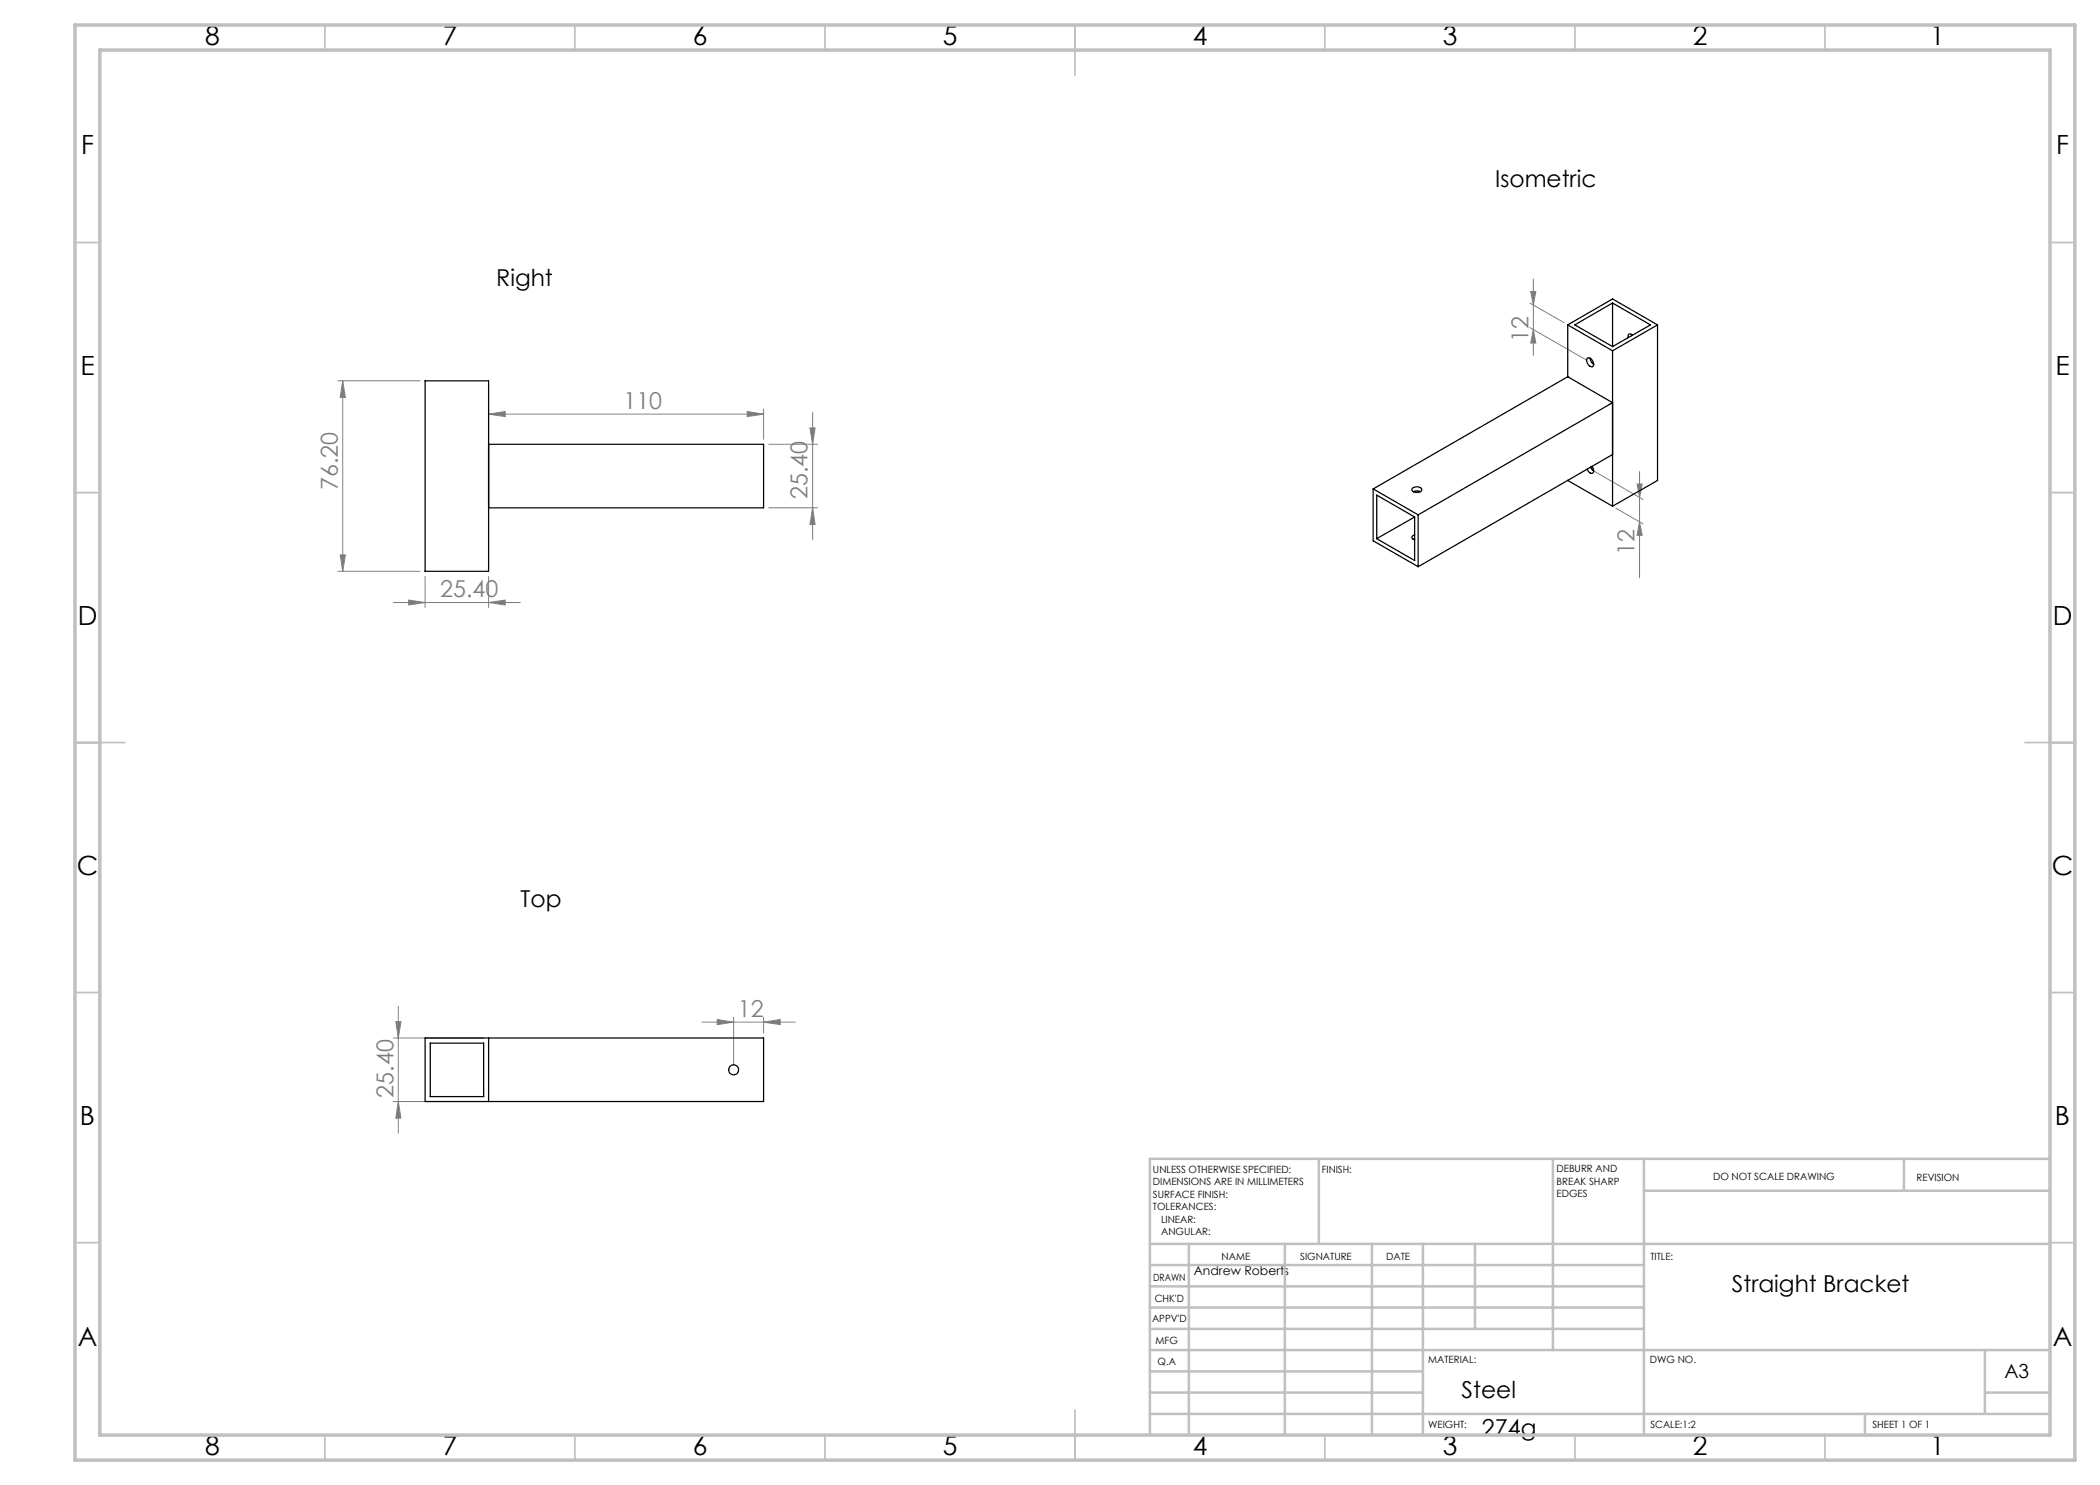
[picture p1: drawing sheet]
<svg xmlns="http://www.w3.org/2000/svg" width="420mm" height="297mm" viewBox="0 0 420 297" stroke-linecap="round" stroke-linejoin="round" font-family="sans-serif">
<g fill="none" stroke="#808080" stroke-width=".2">
<path d="M306.1 58.3h1.1l-.5 2.7zM306.7 55.8v15.3M67.6 76.2h16.4M68.5 76.2v38.1M68.5 76.2l.6 3.3h-1zM306 65.5l11.3 6.5M306 60.6l6.8 4M306.7 65.9l.5 2.7h-1.1zM97.7 82.8l3.3-.5v1zM97.7 81.8v6.1M97.7 82.8h55M149.4 82.3l3.3 .5-3.3 .5z"/>
<path d="M152.7 81.8v6.1M153.7 88.9h9.8M162 85.6h1l-.5 3.3zM162.5 82.5v25.4M318.7 94.2l9.9 5.7M327.4 96.8h1l-.5 2.7zM327.9 94.3v21.3M67.6 114.3h16.4M68.1 111h1l-.6 3.3zM85 115.3v6.2M97.7 115.3v6.2M153.7 101.6h9.8"/>
<path d="M162.5 101.6l.5 3.3h-1zM323.2 101.7l5.4 3.1M327.9 104.4l.5 2.7h-1zM78.7 120.5h25.4M81.7 120l3.3 .5-3.3 .5zM97.7 120.5l3.3-.5v1zM78.7 207.6h18M79.2 204.3h1l-.5 3.3zM79.7 201.3v25.4M140.4 204.4h18.7M143.4 203.9l3.3 .5-3.3 .5zM146.7 203.4v9.6"/>
<path d="M152.7 204.4l3.3-.5v1zM152.7 203.4v3.2M78.7 220.3h18M79.7 220.3l.5 3.3h-1z"/>
</g>
<g fill="none" stroke="#c0c0c0" stroke-width=".35">
<path d="M65 5v5M115 5v5M165 5v5M215 5v10M265 5v5M315 5v5M365 5v5M15 48.5h5M410 48.5h5M15 98.5h5M410 98.5h5M15 148.5h10"/>
<path d="M405 148.5h10M15 198.5h5M410 198.5h5M15 248.5h5M410 248.5h5M65 287v5M115 287v5M165 287v5M215 282v10M265 287v5M315 287v5M365 287v5"/>
</g>
<g fill="none" stroke="#c0c0c0" stroke-width=".5">
<path d="M263.8 231.8v17M310.6 231.8v38.2M328.8 231.8v55.2M328.8 238.2h81.2M380.8 231.8v6.4M410 231.8h-180v55.2M230 248.8h180M230 257.3h98.8M230 253h98.8M237.8 248.8v38.2M257 248.8v38.2M274.4 248.8v38.2"/>
<path d="M284.6 248.8v38.2M295 248.8v17M230 265.8h98.8M230 261.5h98.8M230 278.5h54.6M230 274.3h54.6M230 270h180M397 278.5h13M397 270v12.8M230 282.8h180M373 282.8v4.2"/>
</g>
<path d="M15 5h400v287h-400zM20 10h390v277h-390z" fill="none" stroke="#c0c0c0" stroke-width=".7"/>
<g fill="#808080">
<path d="M149.4 82.3l3.3 .5-3.3 .5zM97.7 82.8l3.3-.5v1zM97.7 120.5l3.3-.5v1zM81.7 120l3.3 .5-3.3 .5z"/>
<path d="M143.4 203.9l3.3 .5-3.3 .5zM152.7 204.4l3.3-.5v1z"/>
<path d="M68.1 111h1l-.6 3.3zM68.5 76.2l.6 3.3h-1zM306.7 65.9l.5 2.7h-1.1zM306.1 58.3h1.1l-.5 2.7z"/>
<path d="M162 85.6h1l-.5 3.3zM162.5 101.6l.5 3.3h-1zM79.2 204.3h1l-.5 3.3zM79.7 220.3l.5 3.3h-1zM327.4 96.8h1l-.5 2.7zM327.9 104.4l.5 2.7h-1z"/>
</g>
<g fill="none" stroke="#000" stroke-width=".25">
<path d="M85 76.2h12.7v38.1h-12.7zM313.5 65l9-5.2 9 5.2M313.5 65l9 5.2M313.5 65v10.3M313.5 75.3l9 5.2-38.9 22.5M313.5 75.3l-38.9 22.5M317.5 71.6a1.14 1.14 0 0 1 1.1 1.7 1.14 1.14 0 0 1-1.1-1.7zM318 71.6l.2 .7 .5 .6M322.5 60.6l7.6 4.4-7.6 4.3M322.5 60.6l-7.5 4.4 7.5 4.3M322.5 60.6v8.7M322.5 70.2v31"/>
<path d="M326.3 66.9v.2M326.5 67a.51 .51 0 0 0-.7-.2 .51 .51 0 0 0-.2 .8M331.5 65l-9 5.2M331.5 65v31.1l-9 5.1M97.7 88.9h55v12.7h-55M274.6 97.8l9 5.2M274.6 97.8v10.4l9 5.1M282.4 97.7a1.2 1.2 0 0 1 2 .3 1.18 1.18 0 0 1-2-.1zM282.7 98.4l.6-.2 .8 .2M313.5 96.1l9 5.1M318.1 93.4l.6 .8M318.4 93.3a.91 .91 0 0 1 0 1.4l-.6-.3-.4-.6"/>
<path d="M318.7 93.9l-.2 .1M322.5 90.9l-38.9 22.4M282.7 107.9l.2 .1M282.9 107h-.1a.43 .43 0 0 0-.4 .4 .43 .43 0 0 0 .3 .5M282.9 107.8l-.2 .1M282.9 103.4v8.7l-7.6-4.4M282.9 103.4l-7.6-4.4v8.7M282.9 103.4l-7.6 4.3M283.6 103v10.3M85 207.6h67.7v12.7h-67.7zM86 208.6h10.7v10.7h-10.7zM97.7 207.6v12.7"/>
<circle cx="146.7" cy="214" r=".99"/>
</g>
<g font-size="5.3">
<text x="41" y="9">8</text>
<text x="88.5" y="9">7</text>
<text x="138.5" y="9">6</text>
<text x="188.5" y="9">5</text>
<text x="238.5" y="9">4</text>
<text x="288.5" y="9">3</text>
<text x="338.5" y="9">2</text>
<text x="386" y="9">1</text>
<text x="16.2" y="30.7">F</text>
<text x="411.2" y="30.7">F</text>
<text x="16.1" y="75">E</text>
<text x="411.1" y="75">E</text>
<text x="15.5" y="125">D</text>
<text x="410.5" y="125">D</text>
<text x="15.4" y="175">C</text>
<text x="410.4" y="175">C</text>
<text x="16" y="225">B</text>
<text x="411" y="225">B</text>
<text x="15.5" y="269.2">A</text>
<text x="410.5" y="269.2">A</text>
<text x="41" y="291">8</text>
<text x="88.5" y="291">7</text>
<text x="138.5" y="291">6</text>
<text x="188.5" y="291">5</text>
<text x="238.5" y="291">4</text>
<text x="288.5" y="291">3</text>
<text x="338.5" y="291">2</text>
<text x="386" y="291">1</text>
</g>
<g font-size="4.7">
<text x="299" y="37.3">Isometric</text>
<text x="99.2" y="57.2">Right</text>
<text x="104.1" y="181.5">Top</text>
<text x="346.4" y="258.5">Straight Bracket</text>
<text x="292.3" y="279.5">Steel</text>
<text x="296.4" y="287.2">274g</text>
</g>
<g font-size="4.7" fill="#808080">
<text x="305.7" y="68.4" transform="rotate(-90 305.7 68.4)">12</text>
<text x="124.7" y="81.8">110</text>
<text x="67.6" y="98" transform="rotate(-90 67.6 98)">76.20</text>
<text x="161.5" y="99.8" transform="rotate(-90 161.5 99.8)">25.40</text>
<text x="326.9" y="111" transform="rotate(-90 326.9 111)">12</text>
<text x="88" y="119.5">25.40</text>
<text x="147.6" y="203.4">12</text>
<text x="78.7" y="219.5" transform="rotate(-90 78.7 219.5)">25.40</text>
</g>
<text font-size="3.9" x="400.9" y="275.5">A3</text>
<text font-size="2.5" x="238.8" y="255">Andrew Roberts</text>
<g font-size="2">
<text x="230.6" y="234.6">UNLESS OTHERWISE SPECIFIED:</text>
<text x="230.6" y="237.1">DIMENSIONS ARE IN MILLIMETERS</text>
<text x="230.6" y="239.6">SURFACE FINISH:</text>
<text x="264.4" y="234.6">FINISH:</text>
<text x="311.3" y="234.5">DEBURR AND</text>
<text x="311.3" y="237">BREAK SHARP</text>
<text x="311.3" y="239.5">EDGES</text>
<text x="342.6" y="236">DO NOT SCALE DRAWING</text>
<text x="383.3" y="236.2">REVISION</text>
<text x="230.6" y="242.1">TOLERANCES:</text>
<text x="232.2" y="244.6">LINEAR:</text>
<text x="232.2" y="247.1">ANGULAR:</text>
<text x="244.3" y="252">NAME</text>
<text x="260" y="251.9">SIGNATURE</text>
<text x="277.2" y="251.9">DATE</text>
<text x="330.1" y="251.9">TITLE:</text>
<text x="230.6" y="256.1">DRAWN</text>
<text x="230.9" y="260.3">CHK'D</text>
<text x="230.4" y="264.4">APPV'D</text>
<text x="231.1" y="268.8">MFG</text>
<text x="231.5" y="273">Q.A</text>
<text x="285.6" y="272.5">MATERIAL:</text>
<text x="330" y="272.5">DWG NO.</text>
<text x="285.6" y="285.5">WEIGHT:</text>
<text x="330.1" y="285.6">SCALE:1:2</text>
<text x="374.5" y="285.6">SHEET 1 OF 1</text>
</g>
</svg>
